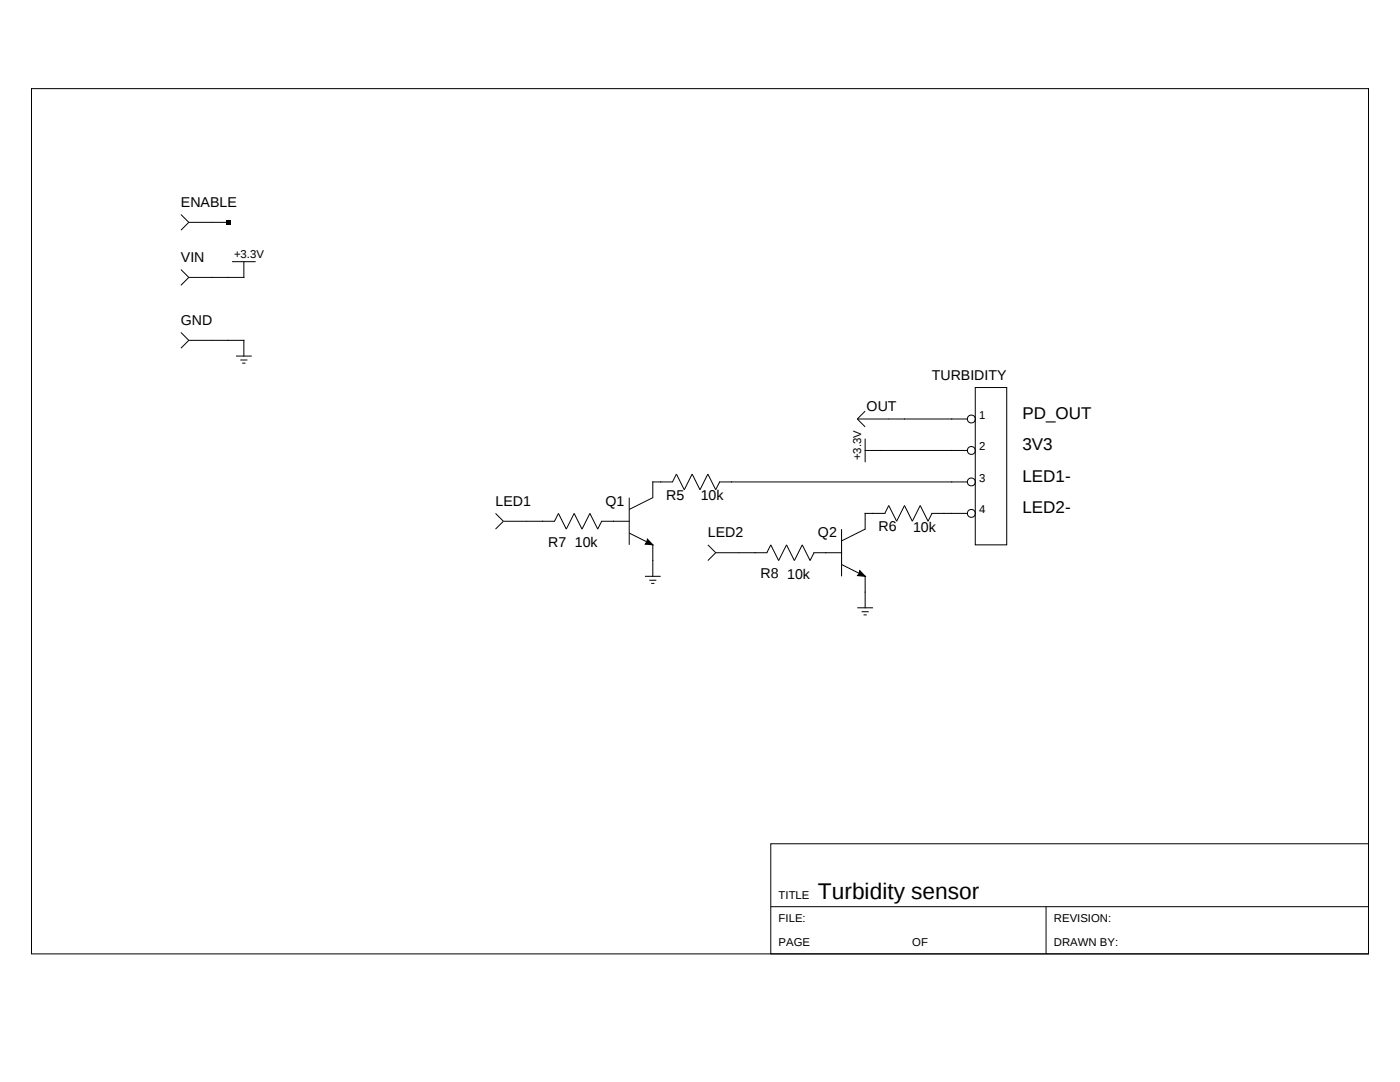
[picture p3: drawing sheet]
<svg xmlns="http://www.w3.org/2000/svg" width="279mm" height="216mm" viewBox="0 0 279 216" stroke-linecap="round" stroke-linejoin="round" font-family="sans-serif">
<g fill="none" stroke="#000" stroke-width=".2">
<path d="M6.3 17.7h266.8v172.6h-266.8zM36.1 42.8l1.6 1.6M36.1 53.8l1.6 1.6M37.7 44.4h7.8M37.7 44.4l-1.6 1.5M37.7 55.4l-1.6 1.5M46.3 52.2h4.7M48.7 52.2v3.2h-11M36.1 66.3l1.6 1.6M37.7 67.9h11v3.2M37.7 67.9l-1.6 1.6M47.1 71.1h3.1"/>
<path d="M48 71.8h1.4M48.4 72.5h.6M194.6 77.3h6.3v31.4h-6.3zM125.6 99.3v9.4M143.6 96.2h49.5M143.6 96.2l-.8 1.5-1.5-3.1-1.6 3.1-1.6-3.1-1.5 3.1-1.6-3.1-.8 1.6h-3.9v3.1l-4.7 2.4M171.1 83.6h22M171.1 83.6l1.6 1.6M172.7 89.9h20.4M172.7 87.5v4.7M172.7 82l-1.6 1.6M98.9 102.4l1.6 1.6"/>
<path d="M100.5 104h10.2l.7-1.6 1.6 3.2 1.6-3.2 1.6 3.2 1.5-3.2 1.6 3.2 .8-1.6M100.5 104l-1.6 1.6M120 104h5.6M125.6 106.4l4.7 2.3v6.3M128.7 115h3.2M129.6 115.8h1.4M130 116.4h.6M141.3 108.7l1.5 1.6M142.8 110.3h10.2l.8-1.6 1.6 3.2 1.6-3.2 1.5 3.2 1.6-3.2 1.6 3.2 .8-1.6h5.5M142.8 110.3l-1.5 1.6M168 112.6l4.7 2.4v6.3M168 105.6v9.4"/>
<path d="M186 102.4h7.1M186 102.4l-.8 1.6-1.6-3.1-1.5 3.1-1.6-3.1-1.6 3.1-1.5-3.1-.8 1.5h-3.9v3.2l-4.7 2.3M171.1 121.3h3.1M172 122.1h1.4M172.3 122.7h.7M153.8 168.4h119.3v21.9h-119.3zM153.8 180.9h119.3M208.8 180.9v9.4"/>
<circle cx="193.8" cy="83.6" r=".79"/>
<circle cx="193.8" cy="96.2" r=".79"/>
<circle cx="193.8" cy="89.9" r=".79"/>
<circle cx="193.8" cy="102.4" r=".79"/>
</g>
<path d="M129.2 107.6l1.1 1.1-1.5-.1 .3-.5zM171.6 113.9l1.1 1.1-1.6-.1 .4-.5z" fill="#000" stroke="#000" stroke-width=".2"/>
<path d="M45.1 43.9h.9v.9h-.9z" fill="#000"/>
<text font-size="4.5" x="163.2" y="179.4">Turbidity sensor</text>
<g font-size="3.4">
<text x="204.1" y="83.6">PD_OUT</text>
<text x="204.1" y="89.9">3V3</text>
<text x="204.1" y="96.2">LED1-</text>
<text x="204.1" y="102.4">LED2-</text>
</g>
<g font-size="2.8">
<text x="36.1" y="41.2">ENABLE</text>
<text x="36.1" y="52.2">VIN</text>
<text x="36.1" y="64.8">GND</text>
<text x="186" y="75.8">TURBIDITY</text>
<text x="173" y="82">OUT</text>
<text x="98.9" y="100.9">LED1</text>
<text x="120.9" y="100.9">Q1</text>
<text x="132.9" y="99.7">R5</text>
<text x="139.8" y="99.8">10k</text>
<text x="141.3" y="107.2">LED2</text>
<text x="163.2" y="107.2">Q2</text>
<text x="175.3" y="106">R6</text>
<text x="182.2" y="106.1">10k</text>
<text x="109.4" y="109.1">R7</text>
<text x="114.7" y="109.2">10k</text>
<text x="151.8" y="115.4">R8</text>
<text x="157.1" y="115.5">10k</text>
</g>
<g font-size="2.3">
<text x="46.7" y="51.4">+3.3V</text>
<text x="195.4" y="83.6">1</text>
<text x="195.4" y="89.9">2</text>
<text x="171.9" y="91.8" transform="rotate(-90 171.9 91.8)">+3.3V</text>
<text x="195.4" y="96.2">3</text>
<text x="195.4" y="102.4">4</text>
<text x="155.4" y="179.3">TITLE</text>
<text x="155.4" y="184.1">FILE:</text>
<text x="210.3" y="184.1">REVISION:</text>
<text x="155.4" y="188.8">PAGE</text>
<text x="182.1" y="188.8">OF</text>
<text x="210.3" y="188.8">DRAWN BY:</text>
</g>
</svg>
